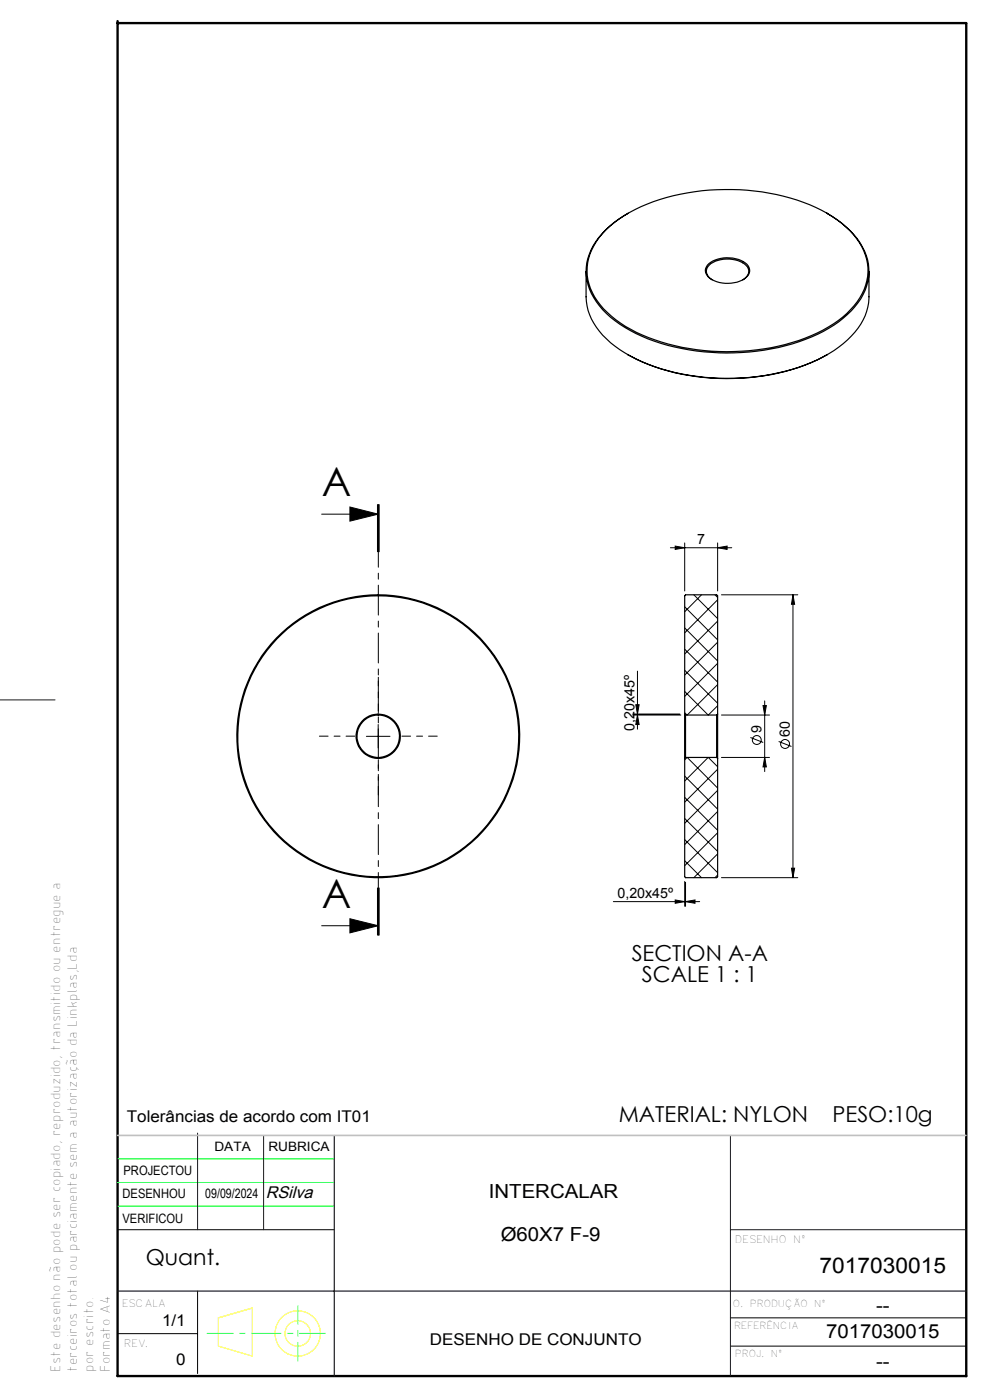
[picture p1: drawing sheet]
<svg xmlns="http://www.w3.org/2000/svg" width="210mm" height="297mm" viewBox="0 0 210 297" stroke-linecap="round" stroke-linejoin="round" font-family="sans-serif">
<g fill="none" stroke="#000" stroke-width=".21">
<path d="M205 19.9h.1M68.2 109.1h12M74.2 107.6l6 1.5-6 1.5zM80.1 107.1v10M80.3 107.1v10M80.4 107.1v10M142.2 116.2h13M143.2 115.8l2 .4-2 .4zM145.2 115.2v10.2M152.2 116.2l2-.4v.8zM152.2 115.2v10.2M145.2 137.7l7 7"/>
<path d="M145.2 133.2l7 7M145.2 128.7l7 7M147.2 126.2l5 5M148.8 126.2l-3.6 3.6M151.7 126.2l.5 .5M152.2 127.2l-7 7.1M152.2 131.8l-7 6.9M152.2 136.2l-7 7M153 126.2h16.2M168.2 126.2l.4 2h-.7zM168.2 126.2v60M77.7 156.2h5"/>
<path d="M80.2 153.7v5M134.2 151.7h10.2M134.2 151.5h10M134.9 149.5h.7l-.4 2zM135.2 151.7l.4 2h-.7zM135.2 142.4v12.3M145.2 146.7l5 5 2-2M145.2 151.2l.5 .5M145.2 142.2l7 7M152.2 140.7l-7 7M152.2 145.2l-6.4 6.5M153 151.7h10.2"/>
<path d="M159.2 156.5l2.7 1M161.9 149.7h.7l-.4 2zM162.2 148.7v15M165.2 157.3l2.7 1.1M145.2 178.1l7 7M145.2 173.6l7 7M145.2 169.2l7 6.9M145.2 164.6l7 7.1M145.7 160.7l-.5 .5M145.8 160.7l6.4 6.5M152.2 162.7l-2-2-5 5M152.2 163.2l-7 7"/>
<path d="M152.2 167.7l-7 7M152.2 172.2l-7 7M152.2 176.7l-7 7M153 160.7h10.2M162.2 160.7l.4 2h-.7zM68.2 196.4h12M74.2 194.9l6 1.5-6 1.5zM80.1 188.4v10M80.3 188.4v10M80.4 188.4v10zM130.1 191.3h18.3M143.2 190.9l2 .4-2 .3z"/>
<path d="M145.2 187v5.3M145.2 182.6l3.6 3.6M145.4 191.3l2-.4v.7zM145.4 187.2v5.1M152.2 181.1l-5 5.1M152.2 185.6l-.5 .6M153 186.2h16.2M167.9 184.2h.7l-.4 2zM24.9 260.9h46M41.9 273.9v17.5M154.9 279.6h50.1M24.9 282.9h17"/>
<path d="M154.9 285.6h50.1"/>
<circle cx="160.5" cy="157" r=".94"/>
<circle cx="166.5" cy="157.8" r=".94"/>
</g>
<g fill="none" stroke="#ff0" stroke-width=".21">
<path d="M53.5 277.5v10.2l-7.2-2.1v-6"/>
<circle cx="63.2" cy="282.9" r="4.8"/>
<circle cx="63.2" cy="282.9" r="2.7"/>
</g>
<path d="M75.3 156.2h-7.5M80.3 151.2v-7.5M85.3 156.2h7.5M80.3 161.2v7.5" fill="none" stroke="#000" stroke-width=".21" stroke-dasharray="15.2 1.3 1.3 1.3" stroke-dashoffset="13.4"/>
<path d="M80.3 107.1v91.3" fill="none" stroke="#000" stroke-width=".21" stroke-dasharray="6.3 1.3 1.3 1.3" stroke-dashoffset="3.2"/>
<path d="M24.9 4.5v287.4h180.1v-286.9M24.9 4.9h180.1" fill="none" stroke="#000" stroke-width=".5"/>
<path d="M24.9 255.9h46M24.9 250.9h46M24.9 245.8h46" fill="none" stroke="#0f0" stroke-width=".21"/>
<path d="M53.5 277.5l-7.2 2.1" fill="none" stroke="#ff0" stroke-width=".25"/>
<path d="M0 148.5h11.7M41.9 240.4v20.5M55.9 240.9v20M154.9 240.9v50.9M154.9 260.9h50" fill="none" stroke="#191924" stroke-width=".21"/>
<path d="M70.9 240.9v51M24.9 273.9h180.1" fill="none" stroke="#191924" stroke-width=".25"/>
<path d="M24.9 240.9h180" fill="none" stroke="#c0c0c0" stroke-width=".35"/>
<path d="M63.2 288.8v-11.8" fill="none" stroke="#0ff" stroke-width=".21" stroke-dasharray="6.3 1.3 1.3 1.3" stroke-dashoffset="2.4"/>
<path d="M43.9 282.9h25.2" fill="none" stroke="#0ff" stroke-width=".21" stroke-dasharray="6.3 1.3 1.3 1.3" stroke-dashoffset=".8"/>
<g fill="#000">
<path d="M74.2 107.6l6 1.5-6 1.5zM74.2 194.9l6 1.5-6 1.5z"/>
<path d="M168.2 126.2l.4 2h-.7zM167.9 184.2h.7l-.4 2z"/>
<path d="M135.2 151.7l.4 2h-.7zM134.9 149.5h.7l-.4 2z"/>
<path d="M161.9 149.7h.7l-.4 2zM162.2 160.7l.4 2h-.7z"/>
<path d="M143.2 190.9l2 .4-2 .3zM145.4 191.3l2-.4v.7zM143.2 115.8l2 .4-2 .4zM152.2 116.2l2-.4v.8z"/>
</g>
<g fill="none" stroke="#000" stroke-width=".25">
<path d="M124.3 57.6v5.4a12.9 12.9 0 0 0 5.2 9.7 37.6 37.6 0 0 0 21.4 7.4 45.1 45.1 0 0 0 24.9-5.1 16.4 16.4 0 0 0 8.3-9.8l.2-1.9v-5.7M128.6 48.7a32.6 32.6 0 0 1 17.2-7.8 46 46 0 0 1 29.6 4.3 16.6 16.6 0 0 1 8.4 9.8 11.4 11.4 0 0 1-3.4 10.7 29.6 29.6 0 0 1-15.3 7.7 47.9 47.9 0 0 1-30.1-2.9 19.4 19.4 0 0 1-9.8-9.3 11 11 0 0 1 2.6-11.7zM133.2 45.2a17.8 17.8 0 0 0-8.2 8.8 11.1 11.1 0 0 0 2.8 11.7 31.1 31.1 0 0 0 16.8 8.2 47.5 47.5 0 0 0 30.1-3.6 19.4 19.4 0 0 0 8.8-8.7 10.9 10.9 0 0 0-2.3-11.8l-2.5-2.4-3.3-2.2M150.4 55.9a6.8 6.8 0 0 1 8 .2 1.9 1.9 0 0 1-.5 3.1 6.9 6.9 0 0 1-7.7-.5 1.8 1.8 0 0 1 .2-2.8zM151.1 59.4a1.95 1.95 0 0 1-1.3-2 1.95 1.95 0 0 1 1.5-1.7 6.4 6.4 0 0 1 7.2 .9 1.9 1.9 0 0 1-.9 2.8M133.1 75.2a46.6 46.6 0 0 0 32 4 37.4 37.4 0 0 0 10.4-4M145.2 151.5v9.4M145.2 151.5v-25.1l.2-.2h6.6l.2 .2v25.1M145.2 151.5l.2 .2M145.4 151.7v9M145.4 151.7h6.6M152 151.7v9"/>
<path d="M152.2 151.5v9.4M152.2 151.5l-.2 .2M145.2 160.9v25.1l.2 .2h6.6l.2-.2v-25.1M145.4 160.7l-.2 .2M145.4 160.7h6.6M152 160.7l.2 .2"/>
<circle cx="80.2" cy="156.2" r="29.8"/>
<circle cx="80.2" cy="156.2" r="30"/>
<circle cx="80.2" cy="156.2" r="4.5"/>
<circle cx="80.3" cy="156.2" r="4.7"/>
</g>
<g font-size="8.5">
<text x="68.3" y="105.3">A</text>
<text x="68.3" y="192.6">A</text>
</g>
<g font-size="4.7">
<text x="134" y="203.8">SECTION A-A</text>
<text x="136.2" y="208.3">SCALE 1 : 1</text>
<text x="131.2" y="238">MATERIAL: NYLON</text>
<text x="176.6" y="238">PESO:10g</text>
<text x="30.9" y="268.3">Quant.</text>
</g>
<text font-size="4.6" x="173.9" y="270">7017030015</text>
<g font-size="4.1">
<text x="103.7" y="254.2">INTERCALAR</text>
<text x="106.2" y="263.3">Ø60X7 F-9</text>
<text x="185.8" y="278.3">--</text>
<text x="175.2" y="283.9">7017030015</text>
<text x="185.8" y="290.3">--</text>
</g>
<text font-size="3.6" x="56.4" y="254.2">RSilva</text>
<g font-size="3.4">
<text x="26.9" y="237.9">Tolerâncias de acordo com IT01</text>
<text x="34.4" y="281.2">1/1</text>
<text x="91.2" y="285.4">DESENHO DE CONJUNTO</text>
<text x="37.4" y="289.6">0</text>
</g>
<g font-size="3.1">
<text x="12.8" y="291.1" transform="rotate(-90 12.8 291.1)">Este desenho não pode ser copiado, reproduzido, transmitido ou entregue a</text>
<text x="16.3" y="291.1" transform="rotate(-90 16.3 291.1)">terceiros total ou parciamente sem a autorização da Linkplas,Lda</text>
<text x="19.8" y="291.1" transform="rotate(-90 19.8 291.1)">por escrito.</text>
<text x="23.3" y="291.1" transform="rotate(-90 23.3 291.1)">Formato A4</text>
</g>
<g font-size="3">
<text x="147.9" y="115.5">7</text>
<text x="134.6" y="155.1" transform="rotate(-90 134.6 155.1)">0,20x45º</text>
<text x="161.6" y="155.4" transform="rotate(-90 161.6 155.4)">9</text>
<text x="167.6" y="156.2" transform="rotate(-90 167.6 156.2)">60</text>
<text x="131" y="190.6">0,20x45º</text>
</g>
<g font-size="2.7">
<text x="45.5" y="244.2">DATA</text>
<text x="56.9" y="244.2">RUBRICA</text>
<text x="26.2" y="249.4">PROJECTOU</text>
<text x="26" y="254.2">DESENHOU</text>
<text x="43.6" y="254.2">09/09/2024</text>
<text x="26" y="259.5">VERIFICOU</text>
</g>
<g font-size="2.2">
<text x="155.9" y="263.6">DESENHO Nº</text>
<text x="25.8" y="277.3">ESCALA</text>
<text x="26.3" y="285.7">REV.</text>
</g>
<g font-size="2">
<text x="155.5" y="277.3">O. PRODUÇÃO Nº</text>
<text x="155.7" y="282">REFERÊNCIA</text>
<text x="155.9" y="287.9">PROJ. Nº</text>
</g>
</svg>
